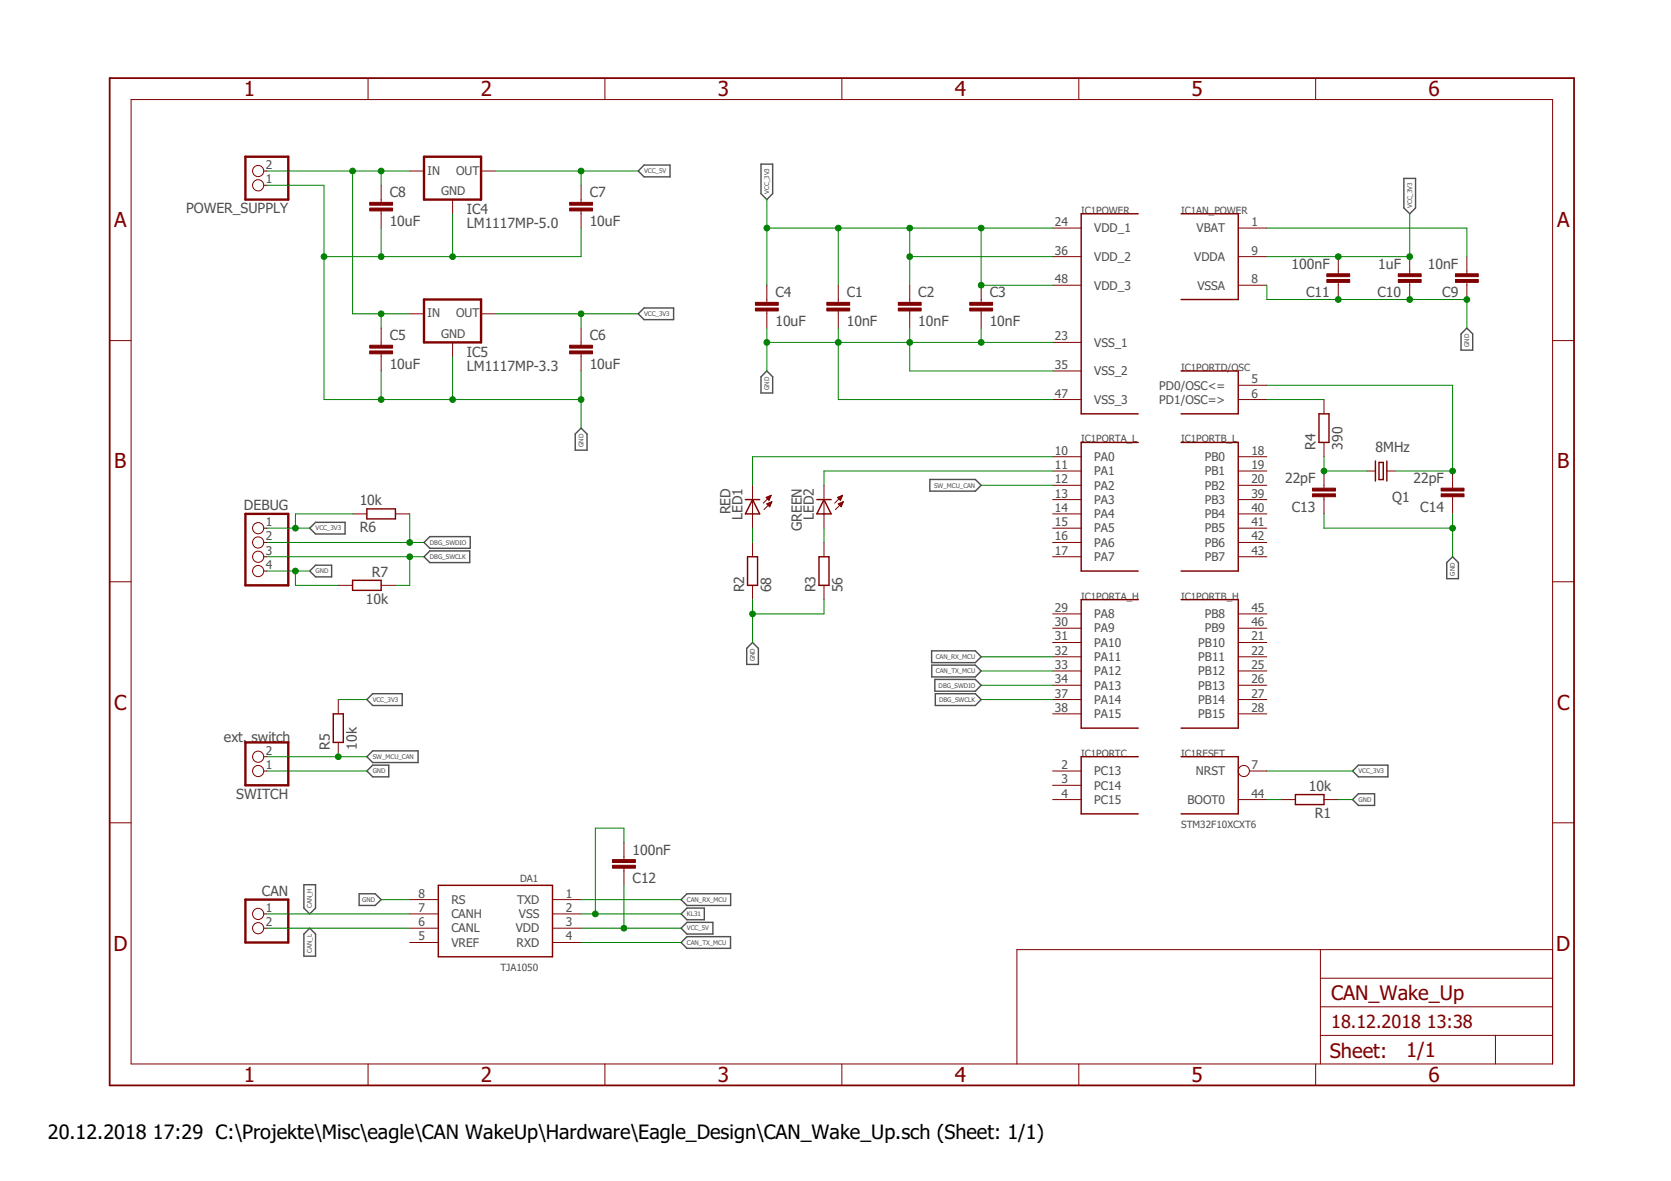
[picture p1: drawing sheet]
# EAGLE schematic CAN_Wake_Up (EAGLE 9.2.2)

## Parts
C1  10nF  C-EUC0805  [C0805]
C2  10nF  C-EUC0805  [C0805]
C3  10nF  C-EUC0805  [C0805]
C4  10uF  C-EUC0805  [C0805]
C5  10uF  C-EUC0805  [C0805]
C6  10uF  C-EUC0805  [C0805]
C7  10uF  C-EUC0805  [C0805]
C8  10uF  C-EUC0805  [C0805]
C9  10nF  C-EUC0805  [C0805]
C10  1uF  C-EUC0805  [C0805]
C11  100nF  C-EUC0805  [C0805]
C12  100nF  C-EUC0805  [C0805]
C13  22pF  C-EUC0805  [C0805]
C14  22pF  C-EUC0805  [C0805]
CAN  PINHD-1X2  [1X02]
DA1  TJA1050  [SO08]
DEBUG  PINHD-1X4  [1X04]
IC1  STM32F10XCXT6  [TQFP48]
IC4  LM1117MP-5.0  [SOT223]
IC5  LM1117MP-3.3  [SOT223]
LED1  RED  LED3MM  [LED3MM]
LED2  GREEN  LED3MM  [LED3MM]
POWER_SUPPLY  PINHD-1X2  [1X02]
Q1  8MHz  XTAL  [Q]
R1  10k  R-EU_R0805  [R0805]
R2  68  R-EU_R0805  [R0805]
R3  56  R-EU_R0805  [R0805]
R4  390  R-EU_R0805  [R0805]
R5  10k  R-EU_R0805  [R0805]
R6  10k  R-EU_R0805  [R0805]
R7  10k  R-EU_R0805  [R0805]
SWITCH  PINHD-1X2  [1X02]

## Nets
CAN_H: CAN.1 DA1.7(CANH)
CAN_L: CAN.2 DA1.6(CANL)
CAN_RX_MCU: DA1.1(TXD) IC1.32(PORTA_H:PA11)
CAN_TX_MCU: DA1.4(RXD) IC1.33(PORTA_H:PA12)
DBG_SWCLK: DEBUG.3 IC1.37(PORTA_H:PA14) R7.1
DBG_SWDIO: DEBUG.2 IC1.34(PORTA_H:PA13) R6.2
GND: C1.2 C2.2 C3.2 C4.2 C5.2 C6.2 C7.2 C8.2 C9.1 C10.1 C11.1 C13.1 C14.1 DEBUG.4 IC1.8(AN_POWER:VSSA) IC1.23(POWER:VSS_1) IC1.35(POWER:VSS_2) IC1.47(POWER:VSS_3) IC4.1(GND) IC5.1(GND) POWER_SUPPLY.1 R1.1 R2.1 R3.1 R7.2 SWITCH.1
KL30: C5.1 C8.1 IC4.3(IN) IC5.3(IN) POWER_SUPPLY.2
KL31: C12.2 DA1.2(VSS) DA1.8(RS)
LED_MCU_CAN: IC1.11(PORTA_L:PA1) LED2.K(C)
LED_MCU_PWR: IC1.10(PORTA_L:PA0) LED1.K(C)
N$1: IC1.44(RESET:BOOT0) R1.2
N$2: C9.2 IC1.1(AN_POWER:VBAT)
N$3: LED1.A R2.2
N$4: LED2.A R3.2
N$5: C13.2 Q1.2 R4.1
N$6: C14.2 IC1.5(PORTD/OSC:PD0/OSC<=) Q1.1
N$7: IC1.6(PORTD/OSC:PD1/OSC=>) R4.2
SW_MCU_CAN: IC1.12(PORTA_L:PA2) R5.1 SWITCH.2
VCC_3V3: C1.1 C2.1 C3.1 C4.1 C6.1 C10.2 C11.2 DEBUG.1 IC1.7(RESET:NRST) IC1.9(AN_POWER:VDDA) IC1.24(POWER:VDD_1) IC1.36(POWER:VDD_2) IC1.48(POWER:VDD_3) IC5.2(OUT) IC5.4(OUT) R5.2 R6.1
VCC_5V: C7.1 C12.1 DA1.3(VDD) IC4.2(OUT) IC4.4(OUT)
Unconnected: DA1.5(VREF) IC1.2(PORTC:PC13) IC1.3(PORTC:PC14) IC1.4(PORTC:PC15) IC1.13(PORTA_L:PA3) IC1.14(PORTA_L:PA4) IC1.15(PORTA_L:PA5) IC1.16(PORTA_L:PA6) IC1.17(PORTA_L:PA7) IC1.18(PORTB_L:PB0) IC1.19(PORTB_L:PB1) IC1.20(PORTB_L:PB2) IC1.21(PORTB_H:PB10) IC1.22(PORTB_H:PB11) IC1.25(PORTB_H:PB12) IC1.26(PORTB_H:PB13) IC1.27(PORTB_H:PB14) IC1.28(PORTB_H:PB15) IC1.29(PORTA_H:PA8) IC1.30(PORTA_H:PA9) IC1.31(PORTA_H:PA10) IC1.38(PORTA_H:PA15) IC1.39(PORTB_L:PB3) IC1.40(PORTB_L:PB4) IC1.41(PORTB_L:PB5) IC1.42(PORTB_L:PB6) IC1.43(PORTB_L:PB7) IC1.45(PORTB_H:PB8) IC1.46(PORTB_H:PB9)

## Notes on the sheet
- ext. switch
